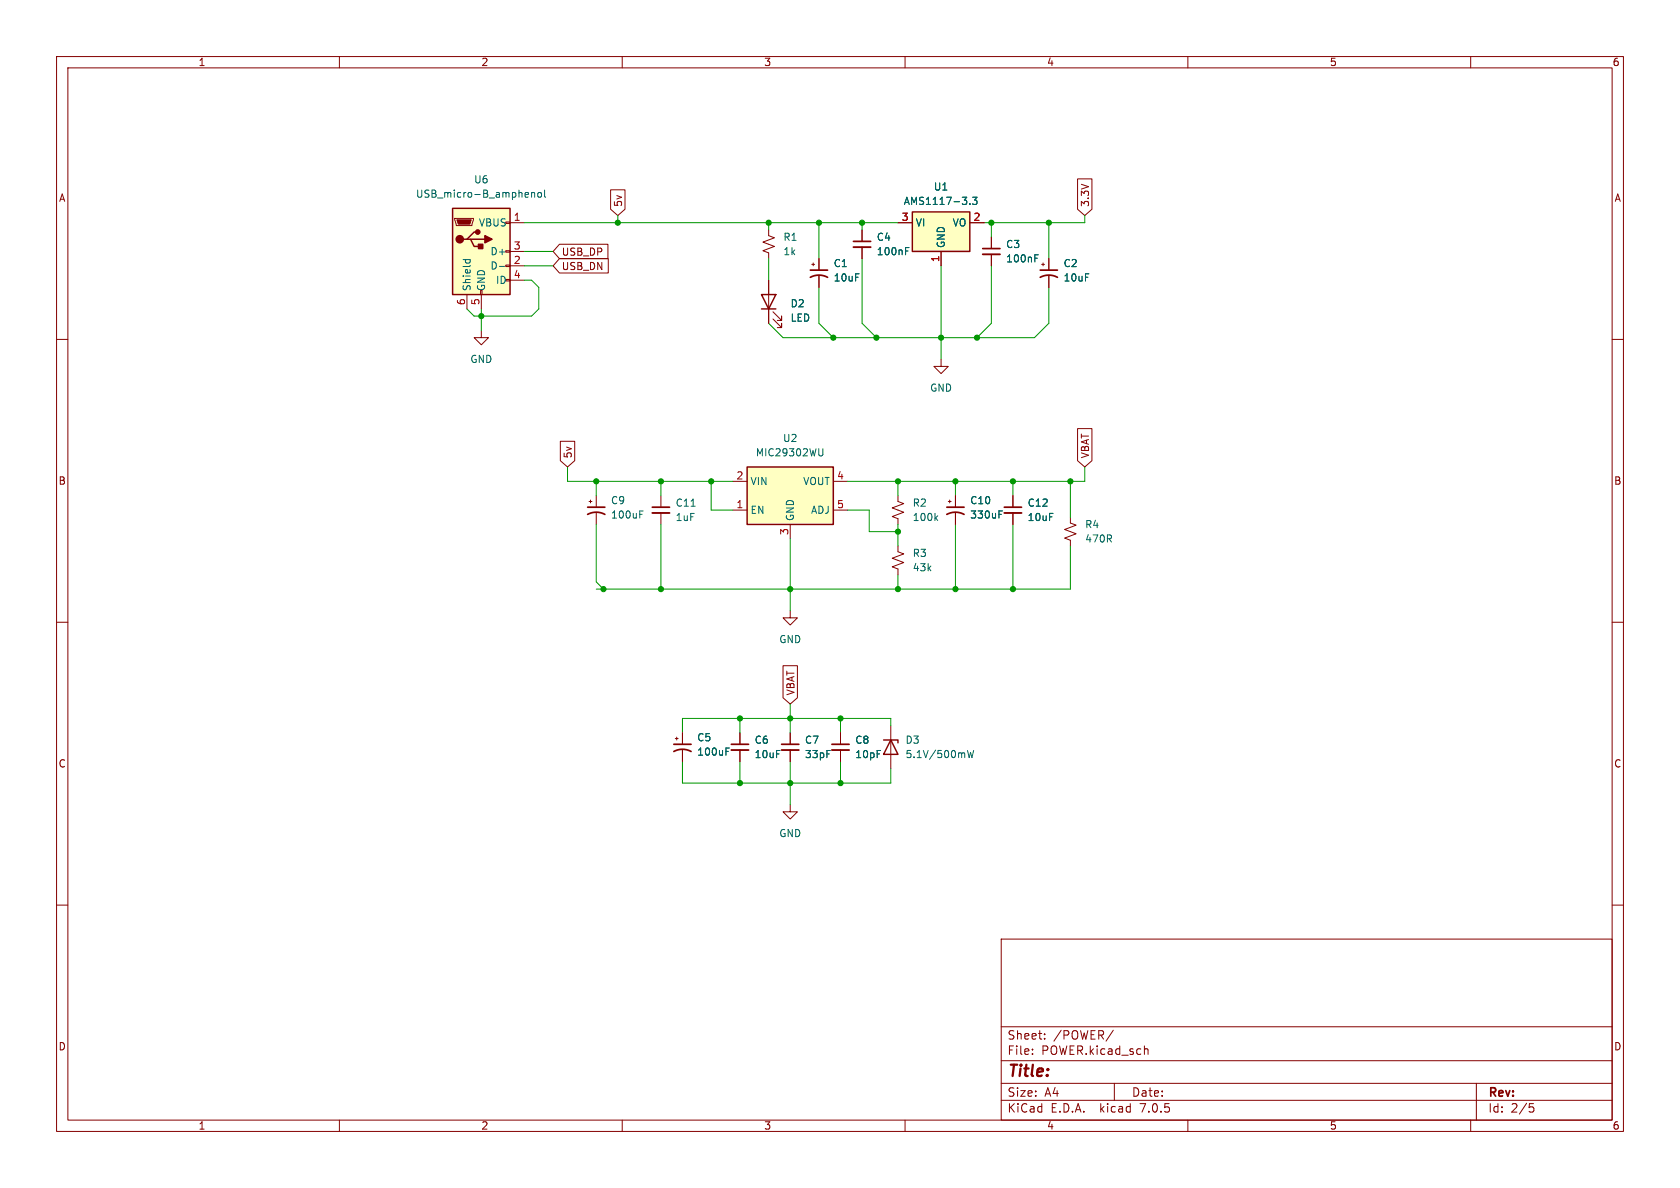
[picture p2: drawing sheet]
<svg xmlns="http://www.w3.org/2000/svg" width="297mm" height="210mm" viewBox="0 0 297 210" stroke-linecap="round" stroke-linejoin="round" font-family="sans-serif">
<g fill="none" stroke="#840000" stroke-width=".18">
<path d="M10 10h277v190h-277zM12 12h273v186h-273zM60 10v2M110 10v2M160 10v2M210 10v2M260 10v2M80.4 38.6h3.3v.3l-.3 1h-2.8zM89.4 39.2h.8v.3h-.8zM90.2 39.4h2.5M107.9 33.6h2.6v3.4l-1.3 1.1-1.3-1.1zM158.7 39.4h2.6"/>
<path d="M171.4 39.4h2.6M190.5 31.6h2.5v5.4l-1.2 1.1-1.3-1.1zM10 60h2M82.5 52.1v2.5M85.1 58.4v1.3h1.3l-1.3 1.3-1.3-1.3h1.3M85.1 52.1v2.5M89.4 49.4h.8v.3h-.8zM89.4 46.9h.8v.2h-.8zM89.4 44.3h.8v.3h-.8zM90.2 47h2.5M90.2 44.5h2.5M90.2 49.5h2.5"/>
<path d="M98.9 43.2h8.6v2.5h-8.6l-1.1-1.2zM98.9 45.7h8.6v2.6h-8.6l-1.1-1.3zM135.9 40.6v1.1l1 .3-2 .8 2 .8-2 .7 1 .4v1M135.9 49.5v7.7M136.7 56.4l1.5 1.5v-.7v.7h-.8M136.7 55.1l1.5 1.5v-.7v.7h-.8M143.5 46.7h.5M143.8 46.5v.5M144.8 45.7v2.1M144.8 48.8v2M152.4 40.6v2.1M152.4 43.7v2"/>
<path d="M166.4 44.5v2.5M175.3 41.9v2M175.3 45v2M184.1 46.7h.6M184.4 46.5v.5M185.4 45.7v2.1M185.4 48.8v2M285 60h2M99.1 78h2.5v3.4l-1.3 1.2-1.2-1.2zM166.4 63.5v1.3h1.2l-1.2 1.2-1.3-1.2h1.3M190.5 75.8h2.5v5.6l-1.2 1.2-1.3-1.2zM104.1 88.6h.5"/>
<path d="M104.4 88.4v.5M105.4 87.6v2.1M105.4 90.7v2M116.8 87.6v2.1M116.8 90.7v2M129.5 90.2h2.6M129.5 85.1h2.6M139.7 92.7v2.6M147.3 90.2h2.6M147.3 85.1h2.6M158.7 96.5v1l1.1 .4-2.1 .8 2.1 .7-2.1 .8 1 .4v1M158.7 87.6v1l1.1 .4-2.1 .8 2.1 .8-2.1 .7 1 .4v1"/>
<path d="M167.6 88.6h.5M167.9 88.4v.5M168.9 87.6v2.1M168.9 90.7v2M179.1 87.6v2.1M179.1 90.7v2M189.2 91.4v1.1l1 .3-2 .8 2 .8-2 .7 1 .4v1M10 110h2M138.4 117.7h2.6v5.6l-1.3 1.2-1.3-1.2zM139.7 108v1.2h1.3l-1.3 1.3-1.3-1.3h1.3M285 110h2M119.4 130.6h.5"/>
<path d="M119.6 130.3v.5M120.6 129.5v2.1M120.6 132.6v2M130.8 129.5v2.1M130.8 132.6v2M139.7 129.5v2.1M139.7 132.6v2M148.6 129.5v2.1M148.6 132.6v2M157.5 128.3v7.6M10 160h2M139.7 142.2v1.3h1.3l-1.3 1.3-1.3-1.3h1.3"/>
<path d="M285 160h2M177 166h108v32h-108zM60 198v2M110 198v2M160 198v2M177 194.5h108M177 191.5h108M177 187.5h108M177 181.5h108M182.5 186.3v.1M182.5 185.5v.1M184.7 183.6v.1"/>
<path d="M184.7 182.8v.1M196.8 182.1l-1.3 2M197 191.5v3M202.3 185.5l.2-.1 .4 .1 .1 .9M210 198v2M260 198v2M261 191.5v6.5M270.4 195.1h.7M270.5 195.7h.4l.3 .3-.2 .5-.5 .1"/>
</g>
<g fill="none" stroke="#840000" stroke-width=".3">
<path d="M143.3 49a3.2 3.2 0 0 1 3 0M143.3 47.8h3M150.9 42.7h3M173.7 43.9h3.1M183.9 49a3.2 3.2 0 0 1 3 0M183.9 47.8h3M103.9 90.9a3.2 3.2 0 0 1 3 0M103.9 89.7h3M115.3 89.7h3.1M167.4 90.9a3.2 3.2 0 0 1 3 0M167.4 89.7h3M177.5 89.7h3.1"/>
<path d="M119.1 132.8a3.2 3.2 0 0 1 3.1 0M119.1 131.6h3.1M129.3 131.6h3M138.2 131.6h3M147.1 131.6h3"/>
</g>
<path d="M150.9 43.7h3M173.7 45h3.1M115.3 90.7h3.1M177.5 90.7h3.1M129.3 132.6h3M138.2 132.6h3M147.1 132.6h3" fill="none" stroke="#840000" stroke-width=".33"/>
<g fill="none" stroke="#006464" stroke-width=".18">
<path d="M94 34v.9M94 34.1l.2-.1 .3 .1v.8M95.1 34.1l.2-.1 .4 .1v.5l-.1 .2-.3 .1-.2-.2zM96.3 33.6v1.1l.2 .2M171.4 36v.1M171.9 34.9h.8l-.4 .5 .4 .1v.5l-.2 .1-.6-.1M81.9 45.9h1.2M82.3 45.9v.4M83.1 45.9v.4M88.3 47.1h1M160.1 43.8h.6M183 45h.6"/>
<path d="M145.5 79.3v1l-.1 .2-.4 .1M113.1 90.3h.6M165.4 91.5l.4 .5M165.8 91.2l-.5 .5M176.6 90.3h.6M128.3 132.2h.6M171 132.7l.3 1.2 .3-.9 .2 .9 .3-1.2"/>
</g>
<g fill="#ffffc2" stroke="#ffffc2" stroke-width=".18">
<path d="M161.3 37.5h10.1v7h-10.1z"/>
<path d="M80 36.8h10.2v15.3h-10.2z"/>
<path d="M132.1 82.6h15.2v10.1h-15.2z"/>
</g>
<path d="M80 36.8h10.2v15.3h-10.2zM161.3 37.5h10.1v7h-10.1zM82.5 42.3h.7l.6 1.3h1.3M83.2 42.3h2.5M84.5 41h-.7l-1.3 1.3h-.6M134.6 52.1h2.6l-1.3 2.5zM134.6 54.6h2.6M132.1 82.6h15.2v10.1h-15.2zM156.2 130.8h2.5v.5M157.5 130.8l1.2 2.6h-2.5z" fill="none" stroke="#840000" stroke-width=".25"/>
<g fill="#840000" stroke="#840000" stroke-width=".25">
<path d="M85.7 41.7l1.3 .6-1.3 .6z"/>
<path d="M84.6 43.2h.7v.7h-.7z"/>
<circle cx="81.3" cy="42.3" r=".63"/>
<circle cx="84.5" cy="41" r=".38"/>
</g>
<path d="M80.8 38.9h2.5l-.2 .7h-2.1z" fill="#840000" stroke="#840000" stroke-width=".18"/>
<g fill="none" stroke="#009600" stroke-width=".18">
<path d="M92.7 39.4h66M109.2 38.1v1.3M135.9 39.4v1.2M144.8 39.4v6.3M152.4 39.4v1.2M175.3 39.4v2.5M185.4 39.4v6.3M191.8 38.1v1.3h-17.8M85.1 54.6v3.8M92.7 49.5h1.3l1.2 1.3v3.8l-1.2 1.3h-10.2l-1.3-1.3M92.7 44.5h5.1M92.7 47h5.1"/>
<path d="M135.9 45.7v3.8M144.8 50.8v6.4l2.5 2.5M152.4 45.7v11.5l2.5 2.5M166.4 47v16.5M175.3 47v10.2l-2.6 2.5M185.4 50.8v6.4l-2.5 2.5h-44.5l-2.5-2.5M100.3 82.6v2.5h29.2M105.4 92.7v10.2l1.3 1.2M105.4 85.1v2.5M116.8 85.1v2.5M116.8 92.7v11.4M125.7 85.1v5.1h3.8"/>
<path d="M139.7 95.3v12.7M149.9 90.2h3.8v3.8h5M158.7 85.1v2.5M158.7 92.7v3.8M168.9 85.1v2.5M168.9 92.7v11.4M179.1 85.1v2.5M179.1 92.7v11.4M189.2 85.1v6.3M189.2 96.5v7.6h-83.8M191.8 82.6v2.5h-41.9M158.7 101.6v2.5"/>
<path d="M120.6 134.6v3.8h36.9v-2.5M130.8 127v2.5M130.8 134.6v3.8M139.7 124.5v5M139.7 134.6v7.6M148.6 127v2.5M148.6 134.6v3.8M157.5 128.3v-1.3h-36.9v2.5"/>
</g>
<g fill="#009600" stroke="#009600" stroke-width=".18">
<circle cx="168.9" cy="104.1" r=".46"/>
<circle cx="158.7" cy="94" r=".46"/>
<circle cx="179.1" cy="104.1" r=".46"/>
<circle cx="179.1" cy="85.1" r=".46"/>
<circle cx="158.7" cy="104.1" r=".46"/>
<circle cx="168.9" cy="85.1" r=".46"/>
<circle cx="158.7" cy="85.1" r=".46"/>
<circle cx="189.2" cy="85.1" r=".46"/>
<circle cx="172.7" cy="59.7" r=".46"/>
<circle cx="175.3" cy="39.4" r=".46"/>
<circle cx="147.3" cy="59.7" r=".46"/>
<circle cx="166.4" cy="59.7" r=".46"/>
<circle cx="185.4" cy="39.4" r=".46"/>
<circle cx="154.9" cy="59.7" r=".46"/>
<circle cx="139.7" cy="127" r=".46"/>
<circle cx="130.8" cy="127" r=".46"/>
<circle cx="130.8" cy="138.4" r=".46"/>
<circle cx="148.6" cy="138.4" r=".46"/>
<circle cx="148.6" cy="127" r=".46"/>
<circle cx="139.7" cy="138.4" r=".46"/>
<circle cx="109.2" cy="39.4" r=".46"/>
<circle cx="85.1" cy="55.9" r=".46"/>
<circle cx="135.9" cy="39.4" r=".46"/>
<circle cx="144.8" cy="39.4" r=".46"/>
<circle cx="105.4" cy="85.1" r=".46"/>
<circle cx="116.8" cy="85.1" r=".46"/>
<circle cx="152.4" cy="39.4" r=".46"/>
<circle cx="125.7" cy="85.1" r=".46"/>
<circle cx="139.7" cy="104.1" r=".46"/>
<circle cx="116.8" cy="104.1" r=".46"/>
<circle cx="106.7" cy="104.1" r=".46"/>
</g>
<text font-size="2.8" fill="#840000" x="178" y="190.8">Title:</text>
<g font-size="2.1" fill="#840000">
<text x="178" y="183.9">Sheet:</text>
<text x="186.2" y="183.9">/POWER/</text>
<text x="178" y="186.6">File:</text>
<text x="184" y="186.6">POWER.kicad_sch</text>
<text x="178" y="196.8">KiCad</text>
<text x="178" y="194">Size:</text>
<text x="184.6" y="194">A4</text>
<text x="185.7" y="196.8">E.D.A.</text>
<text x="194.4" y="196.8">kicad</text>
<text x="200" y="194">Date:</text>
<text x="201.5" y="196.8">7.0.5</text>
<text x="263" y="194.2">Rev:</text>
<text x="263" y="196.8">Id:</text>
<text x="267" y="196.8">2/5</text>
</g>
<g font-size="1.8" fill="#840000">
<text x="35" y="11.8">1</text>
<text x="85" y="11.8">2</text>
<text x="135" y="11.8">3</text>
<text x="185" y="11.8">4</text>
<text x="235" y="11.8">5</text>
<text x="285" y="11.8">6</text>
<text x="10.4" y="35.8">A</text>
<text x="285.4" y="35.8">A</text>
<text x="110.1" y="36.7" transform="rotate(-90 110.1 36.7)">5v</text>
<text x="192.7" y="36.7" transform="rotate(-90 192.7 36.7)">3.3V</text>
<text x="99.2" y="45.4">USB_DP</text>
<text x="99.2" y="47.9">USB_DN</text>
<text x="101.2" y="81.1" transform="rotate(-90 101.2 81.1)">5v</text>
<text x="192.7" y="81.1" transform="rotate(-90 192.7 81.1)">VBAT</text>
<text x="10.3" y="85.8">B</text>
<text x="285.3" y="85.8">B</text>
<text x="140.6" y="123" transform="rotate(-90 140.6 123)">VBAT</text>
<text x="10.3" y="135.8">C</text>
<text x="285.3" y="135.8">C</text>
<text x="10.3" y="185.8">D</text>
<text x="285.3" y="185.8">D</text>
<text x="35" y="199.8">1</text>
<text x="85" y="199.8">2</text>
<text x="135" y="199.8">3</text>
<text x="185" y="199.8">4</text>
<text x="235" y="199.8">5</text>
<text x="285" y="199.8">6</text>
</g>
<g font-size="1.8" fill="#006464">
<text x="73.5" y="35.1">USB_micro-B_amphenol</text>
<text x="83.8" y="32.6">U6</text>
<text x="165" y="33.8">U1</text>
<text x="84.6" y="40.2">VBUS</text>
<text x="159.7" y="36.4">AMS1117-3.3</text>
<text x="161.8" y="40.2">VI</text>
<text x="168.4" y="40.2">VO</text>
<text x="86.7" y="47.8">D-</text>
<text x="86.7" y="45.3">D+</text>
<text x="138.4" y="42.7">R1</text>
<text x="138.4" y="45.3">1k</text>
<text x="147.3" y="47.4">C1</text>
<text x="154.9" y="42.7">C4</text>
<text x="154.9" y="45.3">100nF</text>
<text x="167.2" y="43.9" transform="rotate(-90 167.2 43.9)">GND</text>
<text x="177.8" y="44">C3</text>
<text x="177.8" y="46.6">100nF</text>
<text x="188" y="47.4">C2</text>
<text x="83.4" y="51.6" transform="rotate(-90 83.4 51.6)">Shield</text>
<text x="85.9" y="51.6" transform="rotate(-90 85.9 51.6)">GND</text>
<text x="87.7" y="50.4">ID</text>
<text x="147.3" y="49.9">10uF</text>
<text x="188" y="49.9">10uF</text>
<text x="139.7" y="54.5">D2</text>
<text x="139.7" y="57">LED</text>
<text x="83.1" y="64.3">GND</text>
<text x="164.4" y="69.4">GND</text>
<text x="133.6" y="80.8">MIC29302WU</text>
<text x="138.4" y="78.3">U2</text>
<text x="108" y="89.3">C9</text>
<text x="119.4" y="89.7">C11</text>
<text x="132.6" y="85.9">VIN</text>
<text x="142" y="85.9">VOUT</text>
<text x="161.3" y="89.7">R2</text>
<text x="171.5" y="89.3">C10</text>
<text x="181.6" y="89.7">C12</text>
<text x="108" y="91.8">100uF</text>
<text x="119.4" y="92.3">1uF</text>
<text x="132.6" y="91">EN</text>
<text x="140.5" y="92.2" transform="rotate(-90 140.5 92.2)">GND</text>
<text x="143.4" y="91">ADJ</text>
<text x="161.3" y="92.3">100k</text>
<text x="171.5" y="91.8">330uF</text>
<text x="181.6" y="92.3">10uF</text>
<text x="191.8" y="93.5">R4</text>
<text x="161.3" y="98.6">R3</text>
<text x="161.3" y="101.2">43k</text>
<text x="191.8" y="96.1">470R</text>
<text x="137.7" y="113.9">GND</text>
<text x="123.2" y="131.2">C5</text>
<text x="133.4" y="131.6">C6</text>
<text x="142.2" y="131.6">C7</text>
<text x="151.1" y="131.6">C8</text>
<text x="160" y="131.6">D3</text>
<text x="123.2" y="133.7">100uF</text>
<text x="133.4" y="134.2">10uF</text>
<text x="142.2" y="134.2">33pF</text>
<text x="151.1" y="134.2">10pF</text>
<text x="160" y="134.2">5.1V/500mW</text>
<text x="137.7" y="148.1">GND</text>
</g>
<g font-size="1.8" fill="#a90000">
<text x="90.8" y="39.1">1</text>
<text x="159.4" y="39.1">3</text>
<text x="172.1" y="39.1">2</text>
<text x="90.8" y="46.7">2</text>
<text x="90.8" y="44.2">3</text>
<text x="166.1" y="46.4" transform="rotate(-90 166.1 46.4)">1</text>
<text x="90.8" y="49.3">4</text>
<text x="82.3" y="54" transform="rotate(-90 82.3 54)">6</text>
<text x="84.8" y="54" transform="rotate(-90 84.8 54)">5</text>
<text x="130.1" y="89.9">1</text>
<text x="130.1" y="84.8">2</text>
<text x="147.9" y="84.8">4</text>
<text x="147.9" y="89.9">5</text>
<text x="139.4" y="94.6" transform="rotate(-90 139.4 94.6)">3</text>
</g>
</svg>
